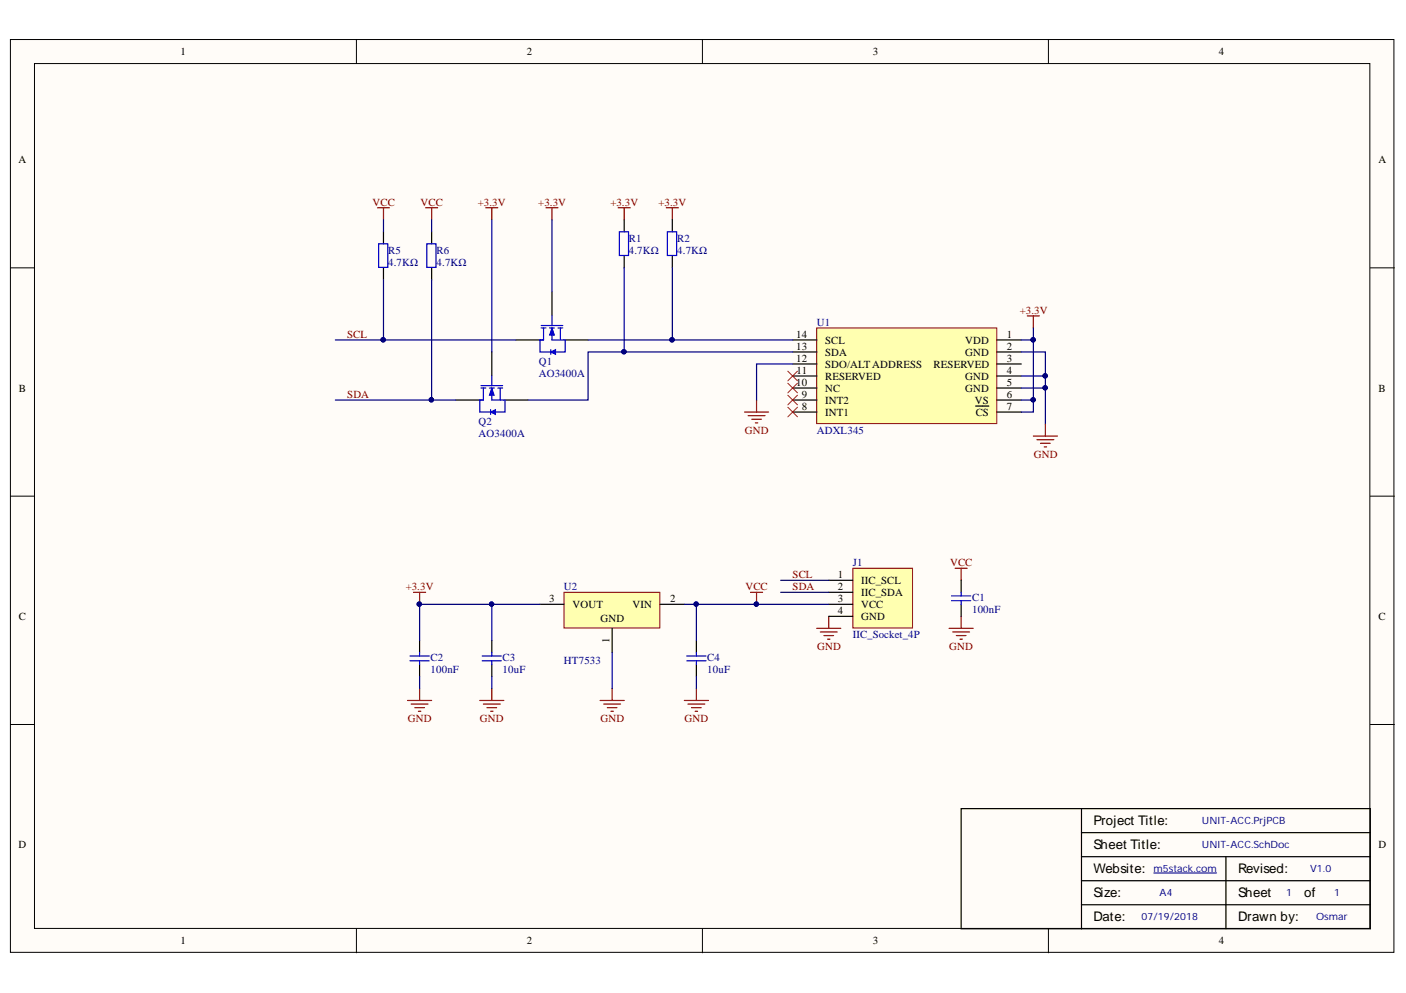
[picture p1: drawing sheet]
<svg xmlns="http://www.w3.org/2000/svg" width="297mm" height="210mm" viewBox="0 0 297 210" stroke-linecap="round" stroke-linejoin="round" font-family="sans-serif">
<g fill="#fffcf8" stroke="#000" stroke-width=".21">
<path d="M2.2 8.4h292.3v192.9h-292.3z"/>
<path d="M7.3 13.4h282.1v182.9h-282.1z"/>
</g>
<path d="M75.3 8.4v5M148.4 8.4v5M221.5 8.4v5M2.2 56.6h5.1M289.5 56.6h5.1M2.2 104.9h5.1M289.5 104.9h5.1M2.2 153.1h5.1M289.5 153.1h5.1M75.3 196.3v5.1M148.4 196.3v5.1M221.5 196.3v5.1" fill="none" stroke="#000" stroke-width=".21"/>
<path d="M228.5 170.9h-25.4v25.4h25.4M228.5 170.9h61v25.4h-61M228.5 176h61M228.5 170.9v25.4M228.5 191.2h61M228.5 186.2h61M228.5 181.1h61M259 181.1v15.2" fill="none" stroke="#000" stroke-width=".25"/>
<path d="M243.7 184.5h13.3" fill="none" stroke="#000080" stroke-width=".21"/>
<path d="M200.5 132.8h5.1M201.3 133.6h3.5M201.8 120.1h2.5M202 134.3h2.1M202.8 135.1h.5M203.1 120.1v2.6M203.1 130.3v2.5" fill="none" stroke="#800000" stroke-width=".25"/>
<path d="M119.2 125.2h20.2v7.5h-20.2z" fill="#ffffb0" stroke="#800000" stroke-width=".21"/>
<path d="M103.9 135.4v2.5M114.1 127.7h5.1M129.3 132.8v5.1M139.5 127.7h5.1M147.1 135.4v2.5M103.9 140.4v2.6M147.1 140.4v2.6" fill="none" stroke="#000" stroke-width=".25"/>
<g fill="none" stroke="#800000" stroke-width=".25">
<path d="M158.6 125.2h2.5M159.8 125.2v2.5M172.5 132.8h5.1M173.3 133.6h3.6M174.1 134.3h2M174.8 135.1h.5M175.1 130.3v2.5M86.1 148.1h5.1M86.9 148.8h3.5M87.6 149.6h2.1M88.4 150.4h.5M88.6 145.5v2.6"/>
<path d="M101.4 148.1h5M102.1 148.8h3.6M102.9 149.6h2M103.6 150.4h.6M103.9 145.5v2.6M126.8 148.1h5.1M127.5 148.8h3.6M128.3 149.6h2M129.1 150.4h.5M129.3 145.5v2.6M144.6 148.1h5.1M145.3 148.8h3.6"/>
<path d="M146.1 149.6h2M146.9 150.4h.5M147.1 145.5v2.6"/>
</g>
<path d="M101.9 138.7h4M101.9 139.7h4M103.9 137.9v.8M103.9 139.7v.7M145.1 138.7h4.1M145.1 139.7h4.1M147.1 137.9v.8M147.1 139.7v.7" fill="none" stroke="#00f" stroke-width=".25"/>
<circle cx="159.8" cy="127.7" r=".46" fill="#000080" stroke="#000080" stroke-width=".21"/>
<path d="M180.2 120.1h12.6v12.6h-12.6z" fill="#ffffb0" stroke="#800000" stroke-width=".21"/>
<path d="M109 71.9h5.1M116.6 61.7v5.1M119.2 71.9h5M175.1 127.7h5.1M175.1 125.2h5.1M175.1 122.7h5.1M175.1 130.3h5.1" fill="none" stroke="#000" stroke-width=".25"/>
<path d="M115.3 43.9h2.6M116.6 43.9v2.6M140.8 43.9h2.5M142 43.9v2.6M217 66.8h2.6M218.3 66.8v2.5M87.4 125.2h2.5M88.6 125.2v2.5" fill="none" stroke="#800000" stroke-width=".25"/>
<circle cx="88.6" cy="127.7" r=".46" fill="#000080" stroke="#000080" stroke-width=".21"/>
<path d="M114.3 68.8h4.6M114.3 69.3h1M114.8 69.3v2.6M116.1 69.3h1M116.6 66.8v2M116.6 69.3v2.6h2.6M117.9 69.3h1M118.4 69.3v2.6" fill="none" stroke="#00f" stroke-width=".25"/>
<path d="M116.6 69.3l.5 1.5h-1z" fill="#00f"/>
<path d="M116.6 69.3l.5 1.5h-1z" fill="none" stroke="#00f" stroke-width=".21"/>
<path d="M114.1 71.9h.7" fill="none" stroke="#00f" stroke-width=".25"/>
<path d="M116.4 74.4l1-.5v1z" fill="#00f"/>
<path d="M116.4 74.4l1-.5v1z" fill="none" stroke="#00f" stroke-width=".21"/>
<path d="M103.9 79.5v2M114.1 71.9v2.5h2.3M116.4 73.9v1M119.4 71.9v2.5h-2M101.6 81.5h4.6M101.6 82h1M102.1 82v2.6M103.4 82h1M103.9 82v2.6h2.5M105.2 82h1M105.7 82v2.6" fill="none" stroke="#00f" stroke-width=".25"/>
<path d="M103.9 74.4v5.1M96.3 84.6h5.1M106.4 84.6h5.1" fill="none" stroke="#000" stroke-width=".25"/>
<path d="M103.9 82l.5 1.5h-1z" fill="#00f"/>
<path d="M103.9 82l.5 1.5h-1z" fill="none" stroke="#00f" stroke-width=".21"/>
<path d="M101.4 84.6h.7" fill="none" stroke="#00f" stroke-width=".25"/>
<path d="M103.6 87.1l1.1-.5v1z" fill="#00f"/>
<path d="M103.6 87.1l1.1-.5v1z" fill="none" stroke="#00f" stroke-width=".21"/>
<g fill="none" stroke="#00f" stroke-width=".25">
<path d="M80 51.5h1.9v5h-1.9zM90.2 51.5h1.9v5h-1.9zM130.9 49h1.9v5h-1.9zM141 49h2v5h-2zM101.4 84.6v2.5h2.2M103.6 86.6v1M106.7 84.6v2.5h-2M86.6 138.7h4.1M86.6 139.7h4.1M88.6 137.9v.8M88.6 139.7v.7M201 126h4.1"/>
<path d="M201 127h4.1M203.1 125.2v.8M203.1 127v.7"/>
</g>
<path d="M79.7 43.9h2.6M81 43.9v2.6M89.9 43.9h2.6M91.2 43.9v2.6M102.6 43.9h2.6M103.9 43.9v2.6M130.6 43.9h2.5M131.9 43.9v2.6" fill="none" stroke="#800000" stroke-width=".25"/>
<path d="M81 49v2.5M81 56.6v2.6M91.2 49v2.5M91.2 56.6v2.6M131.9 46.5v2.5M131.9 54.1v2.5M142 46.5v2.5M142 54.1v2.5M88.6 135.4v2.5M203.1 122.7v2.5M203.1 127.7v2.6M88.6 140.4v2.6" fill="none" stroke="#000" stroke-width=".25"/>
<path d="M172.5 69.3h38.1v20.2h-38.1z" fill="#ffffb0" stroke="#800000" stroke-width=".21"/>
<g fill="none" stroke="#000" stroke-width=".25">
<path d="M167.5 71.9h5M167.5 74.4h5M167.5 76.9h5M167.5 79.5h5M210.7 71.9h5.1M210.7 74.4h5.1M210.7 76.9h5.1M210.7 79.5h5.1M167.5 82h5M167.5 84.6h5M167.5 87.1h5M206.1 85.8h2.8"/>
<path d="M210.7 82h5.1M210.7 84.6h5.1M210.7 87.1h5.1"/>
</g>
<path d="M166.4 78.5l2.1 2M168.5 78.5l-2.1 2M166.4 86.1l2.1 2M166.4 83.5l2.1 2.1M166.4 81l2.1 2M168.5 86.1l-2.1 2M168.5 83.5l-2.1 2.1M168.5 81l-2.1 2" fill="none" stroke="#f00" stroke-width=".21"/>
<path d="M157.3 87.1h5.1M158.1 87.9h3.5M158.8 88.6h2.1M159.6 89.4h.5M159.8 84.6v2.5M218.3 92.2h5.1M219.1 92.9h3.5M219.8 93.7h2.1M220.6 94.5h.5M220.9 89.6v2.6" fill="none" stroke="#800000" stroke-width=".25"/>
<g fill="none" stroke="#000080" stroke-width=".25">
<path d="M81 46.5v2.5M81 59.2v12.7M91.2 59.2v25.4h-20.4M91.2 46.5v2.5M103.9 46.5v27.9M116.6 46.5v15.2M131.9 56.6v17.8h35.6M142 56.6v15.3h25.5M70.8 71.9h38.2M124.2 71.9h17.8M131.9 74.4h-7.7v10.2h-12.7M167.5 76.9h-7.7v7.7"/>
<path d="M215.8 74.4h5.1v7.6h-5.1M215.8 79.5h5.1M218.3 69.3v2.6h-2.5M218.3 71.9v15.2h-2.5M91.2 84.6h5.1M215.8 84.6h2.5M220.9 82v7.6M103.9 127.7v7.7M114.1 127.7h-25.5v7.7M129.3 137.9v7.6M144.6 127.7h2.5v7.7M147.1 127.7h28"/>
<path d="M164.9 122.7h10.2M164.9 125.2h10.2M88.6 143v2.5M103.9 143v2.5M147.1 143v2.5"/>
</g>
<g fill="#000080" stroke="#000080" stroke-width=".21">
<circle cx="103.8" cy="127.7" r=".46"/>
<circle cx="147.1" cy="127.7" r=".46"/>
<circle cx="159.8" cy="127.7" r=".46"/>
<circle cx="142" cy="71.8" r=".47"/>
<circle cx="131.8" cy="74.4" r=".46"/>
<circle cx="81" cy="71.8" r=".47"/>
<circle cx="91.1" cy="84.5" r=".46"/>
<circle cx="88.6" cy="127.7" r=".46"/>
<circle cx="218.3" cy="71.8" r=".46"/>
<circle cx="220.8" cy="82" r=".46"/>
<circle cx="220.8" cy="79.4" r=".46"/>
<circle cx="218.3" cy="84.5" r=".46"/>
</g>
<g font-size="2.8">
<text x="231" y="174.4">Project Title:</text>
<text x="231" y="179.5">Sheet Title:</text>
<text x="231" y="184.6">Website:</text>
<text x="261.6" y="184.6">Revised:</text>
<text x="231" y="189.7">Size:</text>
<text x="261.6" y="189.7">Sheet</text>
<text x="275.5" y="189.7">of</text>
<text x="231" y="194.7">Date:</text>
<text x="261.6" y="194.7">Drawn by:</text>
</g>
<g font-size="2.3">
<text x="38.2" y="11.7">1</text>
<text x="111.3" y="11.7">2</text>
<text x="184.4" y="11.7">3</text>
<text x="257.5" y="11.7">4</text>
<text x="3.9" y="34.5">A</text>
<text x="291.3" y="34.5">A</text>
<text x="168.2" y="71.4">14</text>
<text x="212.7" y="71.4">1</text>
<text x="168.2" y="76.4">12</text>
<text x="168.2" y="73.9">13</text>
<text x="174.3" y="77.7">SDO/ALTADDRESS</text>
<text x="174.3" y="75.2">SDA</text>
<text x="174.3" y="72.6">SCL</text>
<text x="197.2" y="77.7">RESERVED</text>
<text x="203.9" y="72.6">VDD</text>
<text x="203.9" y="75.2">GND</text>
<text x="212.7" y="73.9">2</text>
<text x="212.7" y="76.4">3</text>
<text x="4" y="82.8">B</text>
<text x="168.2" y="81.5">10</text>
<text x="168.3" y="79">11</text>
<text x="174.3" y="82.8">NC</text>
<text x="174.3" y="80.2">RESERVED</text>
<text x="203.9" y="80.2">GND</text>
<text x="203.9" y="82.8">GND</text>
<text x="212.7" y="79">4</text>
<text x="212.7" y="81.5">5</text>
<text x="291.3" y="82.8">B</text>
<text x="169.4" y="86.6">8</text>
<text x="169.4" y="84.1">9</text>
<text x="174.3" y="87.9">INT1</text>
<text x="174.3" y="85.3">INT2</text>
<text x="206" y="85.3">VS</text>
<text x="206.1" y="87.9">CS</text>
<text x="212.7" y="84.1">6</text>
<text x="212.7" y="86.6">7</text>
<text x="177" y="124.7">2</text>
<text x="177" y="122.2">1</text>
<text x="181.9" y="126">IIC_SDA</text>
<text x="181.9" y="123.5">IIC_SCL</text>
<text x="4" y="131.1">C</text>
<text x="116" y="127.3">3</text>
<text x="120.9" y="128.5">VOUT</text>
<text x="126.8" y="131.6">GND</text>
<text x="133.6" y="128.5">VIN</text>
<text x="141.6" y="127.3">2</text>
<text x="177" y="127.3">3</text>
<text x="177" y="129.8">4</text>
<text x="181.9" y="128.5">VCC</text>
<text x="181.9" y="131.1">GND</text>
<text x="291.3" y="131.1">C</text>
<text x="128.8" y="136" transform="rotate(-90 128.8 136)">1</text>
<text x="3.9" y="179.3">D</text>
<text x="291.3" y="179.3">D</text>
<text x="38.2" y="199.6">1</text>
<text x="111.3" y="199.6">2</text>
<text x="184.4" y="199.6">3</text>
<text x="257.5" y="199.6">4</text>
</g>
<g font-size="2.3" fill="#800000">
<text x="78.7" y="43.5">VCC</text>
<text x="88.8" y="43.5">VCC</text>
<text x="100.9" y="43.5">+3.3V</text>
<text x="113.7" y="43.5">+3.3V</text>
<text x="129" y="43.5">+3.3V</text>
<text x="139.1" y="43.5">+3.3V</text>
<text x="73.4" y="71.4">SCL</text>
<text x="215.4" y="66.3">+3.3V</text>
<text x="73.4" y="84.1">SDA</text>
<text x="157.4" y="91.7">GND</text>
<text x="218.4" y="96.7">GND</text>
<text x="200.7" y="119.6">VCC</text>
<text x="85.7" y="124.7">+3.3V</text>
<text x="157.5" y="124.7">VCC</text>
<text x="167.5" y="122.2">SCL</text>
<text x="167.5" y="124.7">SDA</text>
<text x="172.6" y="137.4">GND</text>
<text x="200.5" y="137.4">GND</text>
<text x="86.1" y="152.6">GND</text>
<text x="101.4" y="152.6">GND</text>
<text x="126.8" y="152.6">GND</text>
<text x="144.6" y="152.6">GND</text>
</g>
<g font-size="2.3" fill="#000080">
<text x="82" y="53.6">R5</text>
<text x="92.2" y="53.6">R6</text>
<text x="132.8" y="51.1">R1</text>
<text x="132.8" y="53.6">4.7KΩ</text>
<text x="143.1" y="51.1">R2</text>
<text x="143.1" y="53.6">4.7KΩ</text>
<text x="82" y="56.1">4.7KΩ</text>
<text x="92.2" y="56.1">4.7KΩ</text>
<text x="172.5" y="68.8">U1</text>
<text x="113.8" y="77.2">Q1</text>
<text x="113.8" y="79.7">AO3400A</text>
<text x="101.1" y="89.9">Q2</text>
<text x="101.1" y="92.4">AO3400A</text>
<text x="172.5" y="91.7">ADXL345</text>
<text x="180.2" y="119.6">J1</text>
<text x="119.1" y="124.7">U2</text>
<text x="205.4" y="127">C1</text>
<text x="205.4" y="129.5">100nF</text>
<text x="180.2" y="134.9">IIC_Socket_4P</text>
<text x="91" y="139.7">C2</text>
<text x="91" y="142.2">100nF</text>
<text x="106.2" y="139.7">C3</text>
<text x="106.2" y="142.2">10uF</text>
<text x="119.1" y="140.4">HT7533</text>
<text x="149.4" y="139.7">C4</text>
<text x="149.4" y="142.2">10uF</text>
</g>
<g font-size="2.1" fill="#000080">
<text x="253.9" y="174.2">UNIT-ACC.PrjPCB</text>
<text x="253.9" y="179.3">UNIT-ACC.SchDoc</text>
<text x="243.7" y="184.3">m5stack.com</text>
<text x="276.8" y="184.3">V1.0</text>
<text x="245" y="189.4">A4</text>
<text x="271.7" y="189.4">1</text>
<text x="281.9" y="189.4">1</text>
<text x="241.2" y="194.5">07/19/2018</text>
<text x="278.1" y="194.5">Osmar</text>
</g>
</svg>
